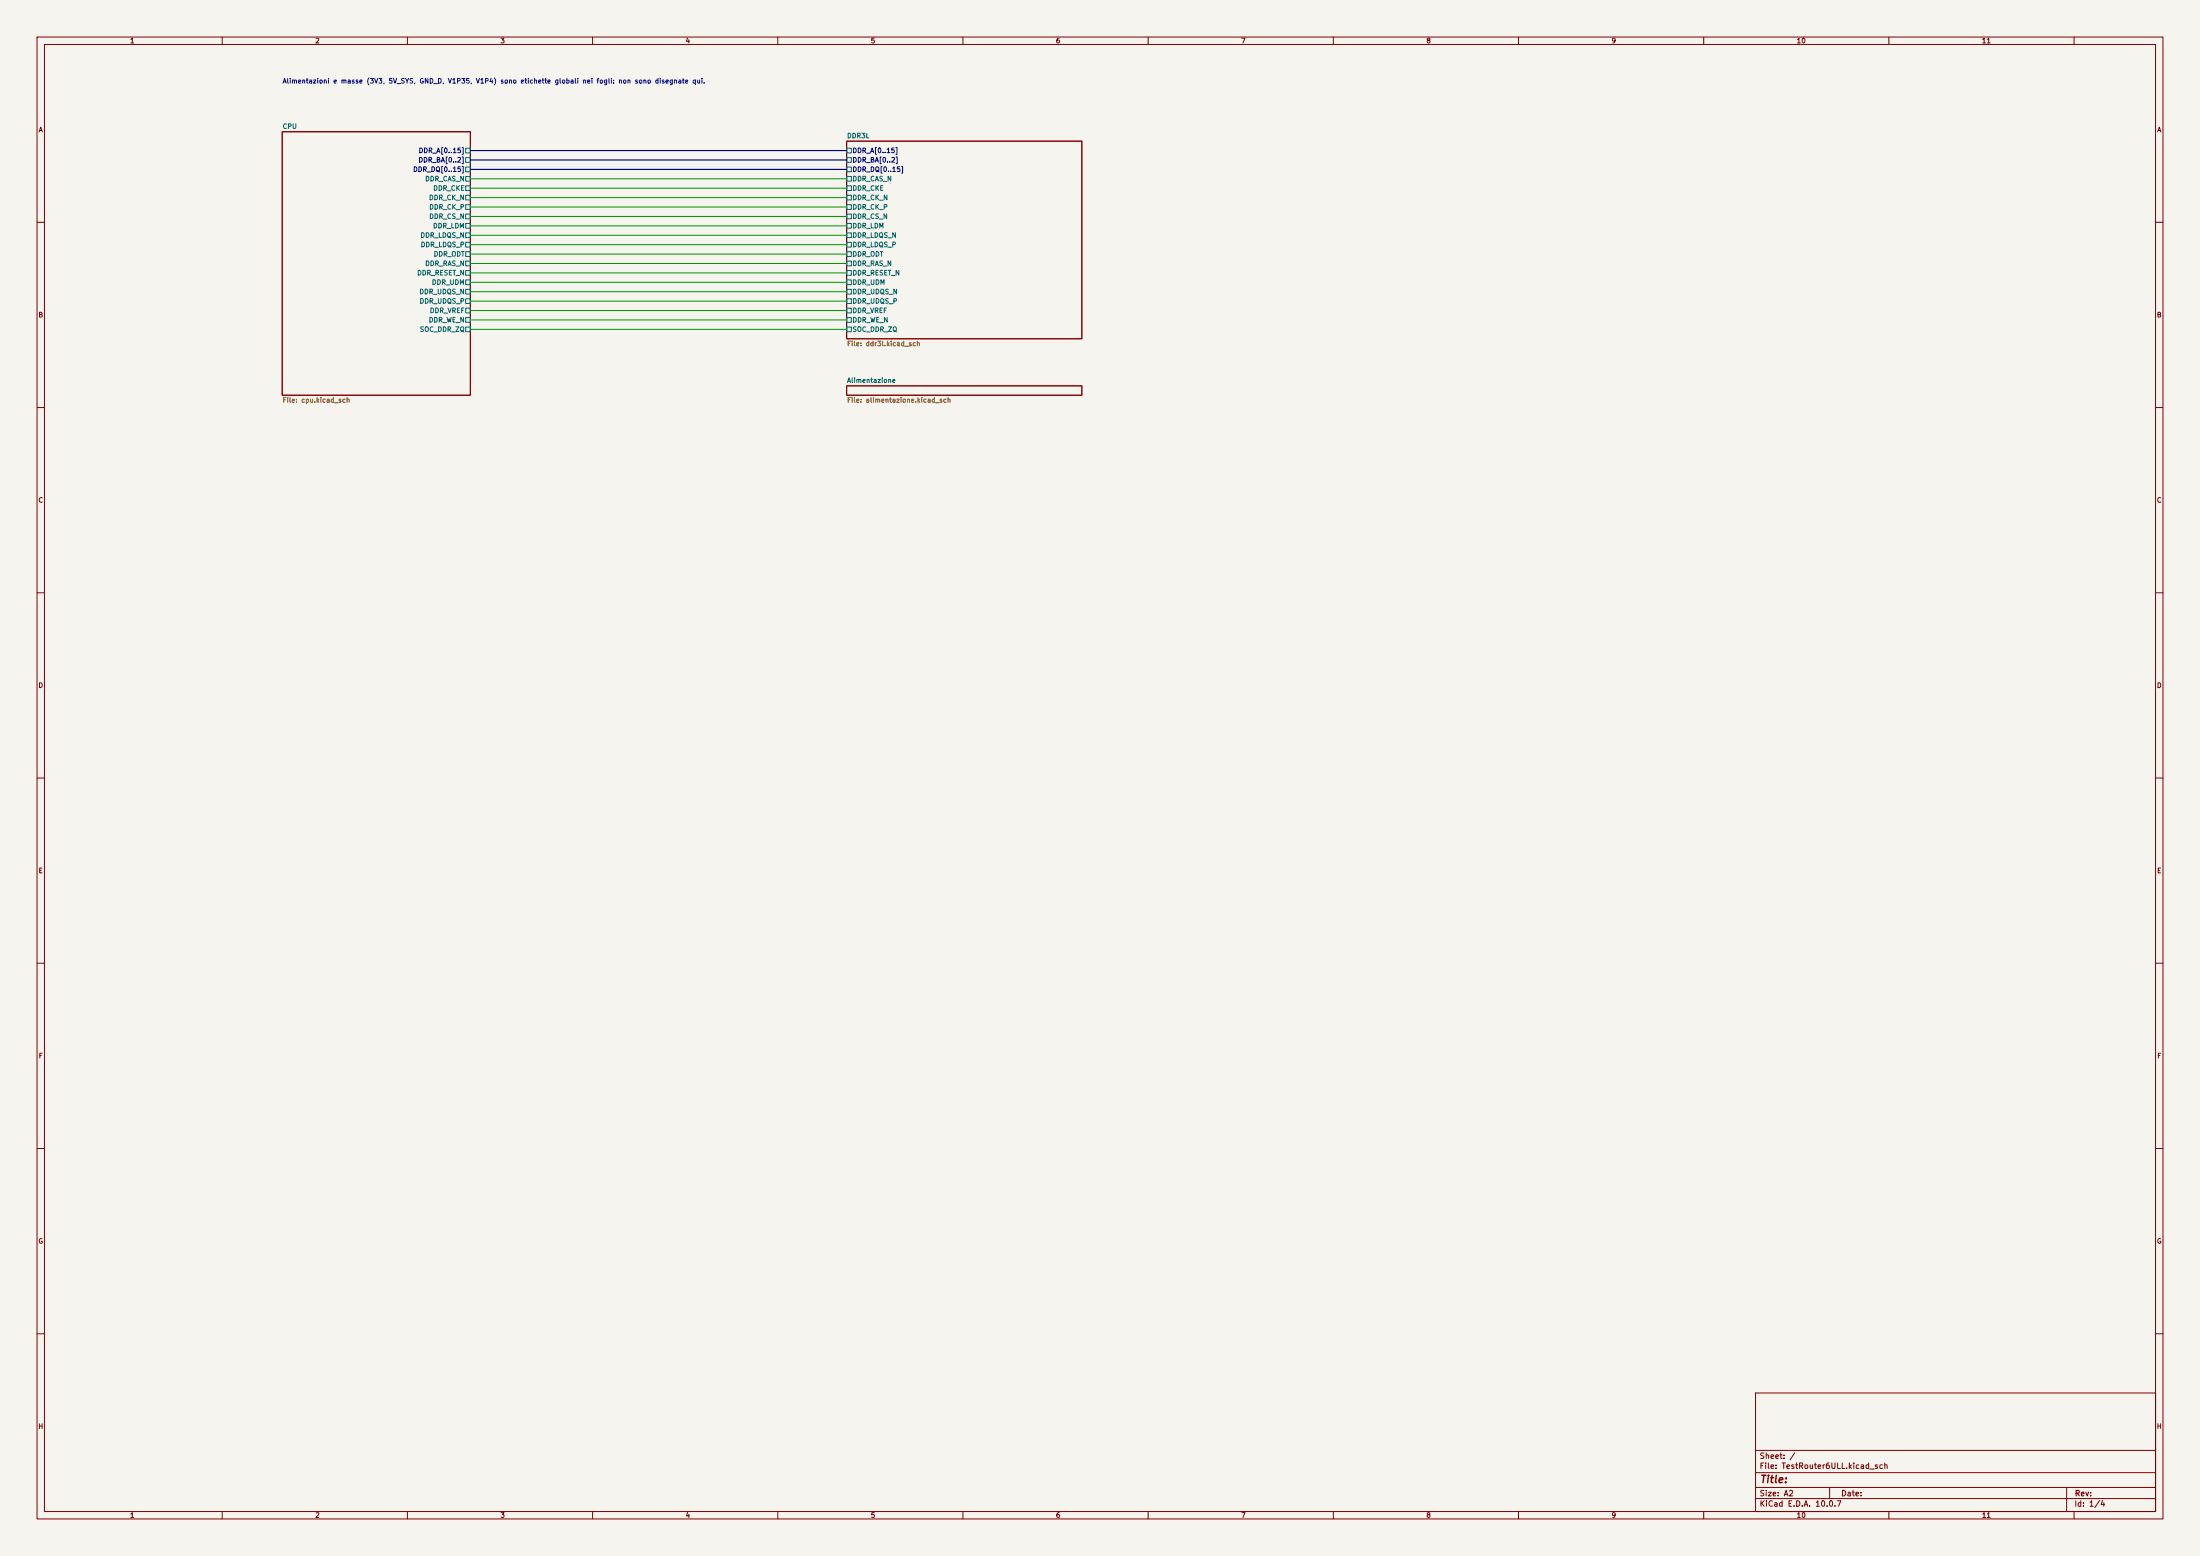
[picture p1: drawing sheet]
(kicad_sch (version 20260306) (generator "eeschema") (generator_version "10.0") (paper "A2") (lib_symbols) (sheet (at 228.60 38.10) (size 63.50 53.34) (exclude_from_sim no) (in_bom yes) (on_board yes) (dnp no) (fields_autoplaced yes) (stroke (width 0.1524) (type solid)) (fill (color 0 0 0 0)) (property "Sheetname" "DDR3L" (at 228.60 37.39 0) (effects (font (size 1.27 1.27)) (justify left bottom))) (property "Sheetfile" "ddr3l.kicad_sch" (at 228.60 92.02 0) (effects (font (size 1.27 1.27)) (justify left top))) (pin "DDR_A[0..15]" passive (at 228.60 40.64 180) (effects (font (size 1.27 1.27)) (justify left))) (pin "DDR_BA[0..2]" passive (at 228.60 43.18 180) (effects (font (size 1.27 1.27)) (justify left))) (pin "DDR_DQ[0..15]" passive (at 228.60 45.72 180) (effects (font (size 1.27 1.27)) (justify left))) (pin "DDR_CAS_N" passive (at 228.60 48.26 180) (effects (font (size 1.27 1.27)) (justify left))) (pin "DDR_CKE" passive (at 228.60 50.80 180) (effects (font (size 1.27 1.27)) (justify left))) (pin "DDR_CK_N" passive (at 228.60 53.34 180) (effects (font (size 1.27 1.27)) (justify left))) (pin "DDR_CK_P" passive (at 228.60 55.88 180) (effects (font (size 1.27 1.27)) (justify left))) (pin "DDR_CS_N" passive (at 228.60 58.42 180) (effects (font (size 1.27 1.27)) (justify left))) (pin "DDR_LDM" passive (at 228.60 60.96 180) (effects (font (size 1.27 1.27)) (justify left))) (pin "DDR_LDQS_N" passive (at 228.60 63.50 180) (effects (font (size 1.27 1.27)) (justify left))) (pin "DDR_LDQS_P" passive (at 228.60 66.04 180) (effects (font (size 1.27 1.27)) (justify left))) (pin "DDR_ODT" passive (at 228.60 68.58 180) (effects (font (size 1.27 1.27)) (justify left))) (pin "DDR_RAS_N" passive (at 228.60 71.12 180) (effects (font (size 1.27 1.27)) (justify left))) (pin "DDR_RESET_N" passive (at 228.60 73.66 180) (effects (font (size 1.27 1.27)) (justify left))) (pin "DDR_UDM" passive (at 228.60 76.20 180) (effects (font (size 1.27 1.27)) (justify left))) (pin "DDR_UDQS_N" passive (at 228.60 78.74 180) (effects (font (size 1.27 1.27)) (justify left))) (pin "DDR_UDQS_P" passive (at 228.60 81.28 180) (effects (font (size 1.27 1.27)) (justify left))) (pin "DDR_VREF" passive (at 228.60 83.82 180) (effects (font (size 1.27 1.27)) (justify left))) (pin "DDR_WE_N" passive (at 228.60 86.36 180) (effects (font (size 1.27 1.27)) (justify left))) (pin "SOC_DDR_ZQ" passive (at 228.60 88.90 180) (effects (font (size 1.27 1.27)) (justify left)))) (sheet (at 228.60 104.14) (size 63.50 2.54) (exclude_from_sim no) (in_bom yes) (on_board yes) (dnp no) (fields_autoplaced yes) (stroke (width 0.1524) (type solid)) (fill (color 0 0 0 0)) (property "Sheetname" "Alimentazione" (at 228.60 103.43 0) (effects (font (size 1.27 1.27)) (justify left bottom))) (property "Sheetfile" "alimentazione.kicad_sch" (at 228.60 107.26 0) (effects (font (size 1.27 1.27)) (justify left top)))) (sheet (at 76.20 35.56) (size 50.80 71.12) (exclude_from_sim no) (in_bom yes) (on_board yes) (dnp no) (fields_autoplaced yes) (stroke (width 0.1524) (type solid)) (fill (color 0 0 0 0)) (property "Sheetname" "CPU" (at 76.20 34.85 0) (effects (font (size 1.27 1.27)) (justify left bottom))) (property "Sheetfile" "cpu.kicad_sch" (at 76.20 107.26 0) (effects (font (size 1.27 1.27)) (justify left top))) (pin "DDR_A[0..15]" passive (at 127.00 40.64 0) (effects (font (size 1.27 1.27)) (justify right))) (pin "DDR_BA[0..2]" passive (at 127.00 43.18 0) (effects (font (size 1.27 1.27)) (justify right))) (pin "DDR_DQ[0..15]" passive (at 127.00 45.72 0) (effects (font (size 1.27 1.27)) (justify right))) (pin "DDR_CAS_N" passive (at 127.00 48.26 0) (effects (font (size 1.27 1.27)) (justify right))) (pin "DDR_CKE" passive (at 127.00 50.80 0) (effects (font (size 1.27 1.27)) (justify right))) (pin "DDR_CK_N" passive (at 127.00 53.34 0) (effects (font (size 1.27 1.27)) (justify right))) (pin "DDR_CK_P" passive (at 127.00 55.88 0) (effects (font (size 1.27 1.27)) (justify right))) (pin "DDR_CS_N" passive (at 127.00 58.42 0) (effects (font (size 1.27 1.27)) (justify right))) (pin "DDR_LDM" passive (at 127.00 60.96 0) (effects (font (size 1.27 1.27)) (justify right))) (pin "DDR_LDQS_N" passive (at 127.00 63.50 0) (effects (font (size 1.27 1.27)) (justify right))) (pin "DDR_LDQS_P" passive (at 127.00 66.04 0) (effects (font (size 1.27 1.27)) (justify right))) (pin "DDR_ODT" passive (at 127.00 68.58 0) (effects (font (size 1.27 1.27)) (justify right))) (pin "DDR_RAS_N" passive (at 127.00 71.12 0) (effects (font (size 1.27 1.27)) (justify right))) (pin "DDR_RESET_N" passive (at 127.00 73.66 0) (effects (font (size 1.27 1.27)) (justify right))) (pin "DDR_UDM" passive (at 127.00 76.20 0) (effects (font (size 1.27 1.27)) (justify right))) (pin "DDR_UDQS_N" passive (at 127.00 78.74 0) (effects (font (size 1.27 1.27)) (justify right))) (pin "DDR_UDQS_P" passive (at 127.00 81.28 0) (effects (font (size 1.27 1.27)) (justify right))) (pin "DDR_VREF" passive (at 127.00 83.82 0) (effects (font (size 1.27 1.27)) (justify right))) (pin "DDR_WE_N" passive (at 127.00 86.36 0) (effects (font (size 1.27 1.27)) (justify right))) (pin "SOC_DDR_ZQ" passive (at 127.00 88.90 0) (effects (font (size 1.27 1.27)) (justify right)))) (text "Alimentazioni e masse (3V3, 5V_SYS, GND_D, V1P35, V1P4) sono etichette globali nei fogli: non sono disegnate qui." (exclude_from_sim no) (at 76.20 22.86 0) (effects (font (size 1.27 1.27)) (justify left bottom))) (bus (pts (xy 127.00 40.64) (xy 228.60 40.64)) (stroke (width 0) (type default))) (bus (pts (xy 127.00 43.18) (xy 228.60 43.18)) (stroke (width 0) (type default))) (bus (pts (xy 127.00 45.72) (xy 228.60 45.72)) (stroke (width 0) (type default))) (wire (pts (xy 127.00 48.26) (xy 228.60 48.26)) (stroke (width 0) (type default))) (wire (pts (xy 127.00 50.80) (xy 228.60 50.80)) (stroke (width 0) (type default))) (wire (pts (xy 127.00 53.34) (xy 228.60 53.34)) (stroke (width 0) (type default))) (wire (pts (xy 127.00 55.88) (xy 228.60 55.88)) (stroke (width 0) (type default))) (wire (pts (xy 127.00 58.42) (xy 228.60 58.42)) (stroke (width 0) (type default))) (wire (pts (xy 127.00 60.96) (xy 228.60 60.96)) (stroke (width 0) (type default))) (wire (pts (xy 127.00 63.50) (xy 228.60 63.50)) (stroke (width 0) (type default))) (wire (pts (xy 127.00 66.04) (xy 228.60 66.04)) (stroke (width 0) (type default))) (wire (pts (xy 127.00 68.58) (xy 228.60 68.58)) (stroke (width 0) (type default))) (wire (pts (xy 127.00 71.12) (xy 228.60 71.12)) (stroke (width 0) (type default))) (wire (pts (xy 127.00 73.66) (xy 228.60 73.66)) (stroke (width 0) (type default))) (wire (pts (xy 127.00 76.20) (xy 228.60 76.20)) (stroke (width 0) (type default))) (wire (pts (xy 127.00 78.74) (xy 228.60 78.74)) (stroke (width 0) (type default))) (wire (pts (xy 127.00 81.28) (xy 228.60 81.28)) (stroke (width 0) (type default))) (wire (pts (xy 127.00 83.82) (xy 228.60 83.82)) (stroke (width 0) (type default))) (wire (pts (xy 127.00 86.36) (xy 228.60 86.36)) (stroke (width 0) (type default))) (wire (pts (xy 127.00 88.90) (xy 228.60 88.90)) (stroke (width 0) (type default))) (sheet_instances (path "" (page "1"))) (embedded_fonts no))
